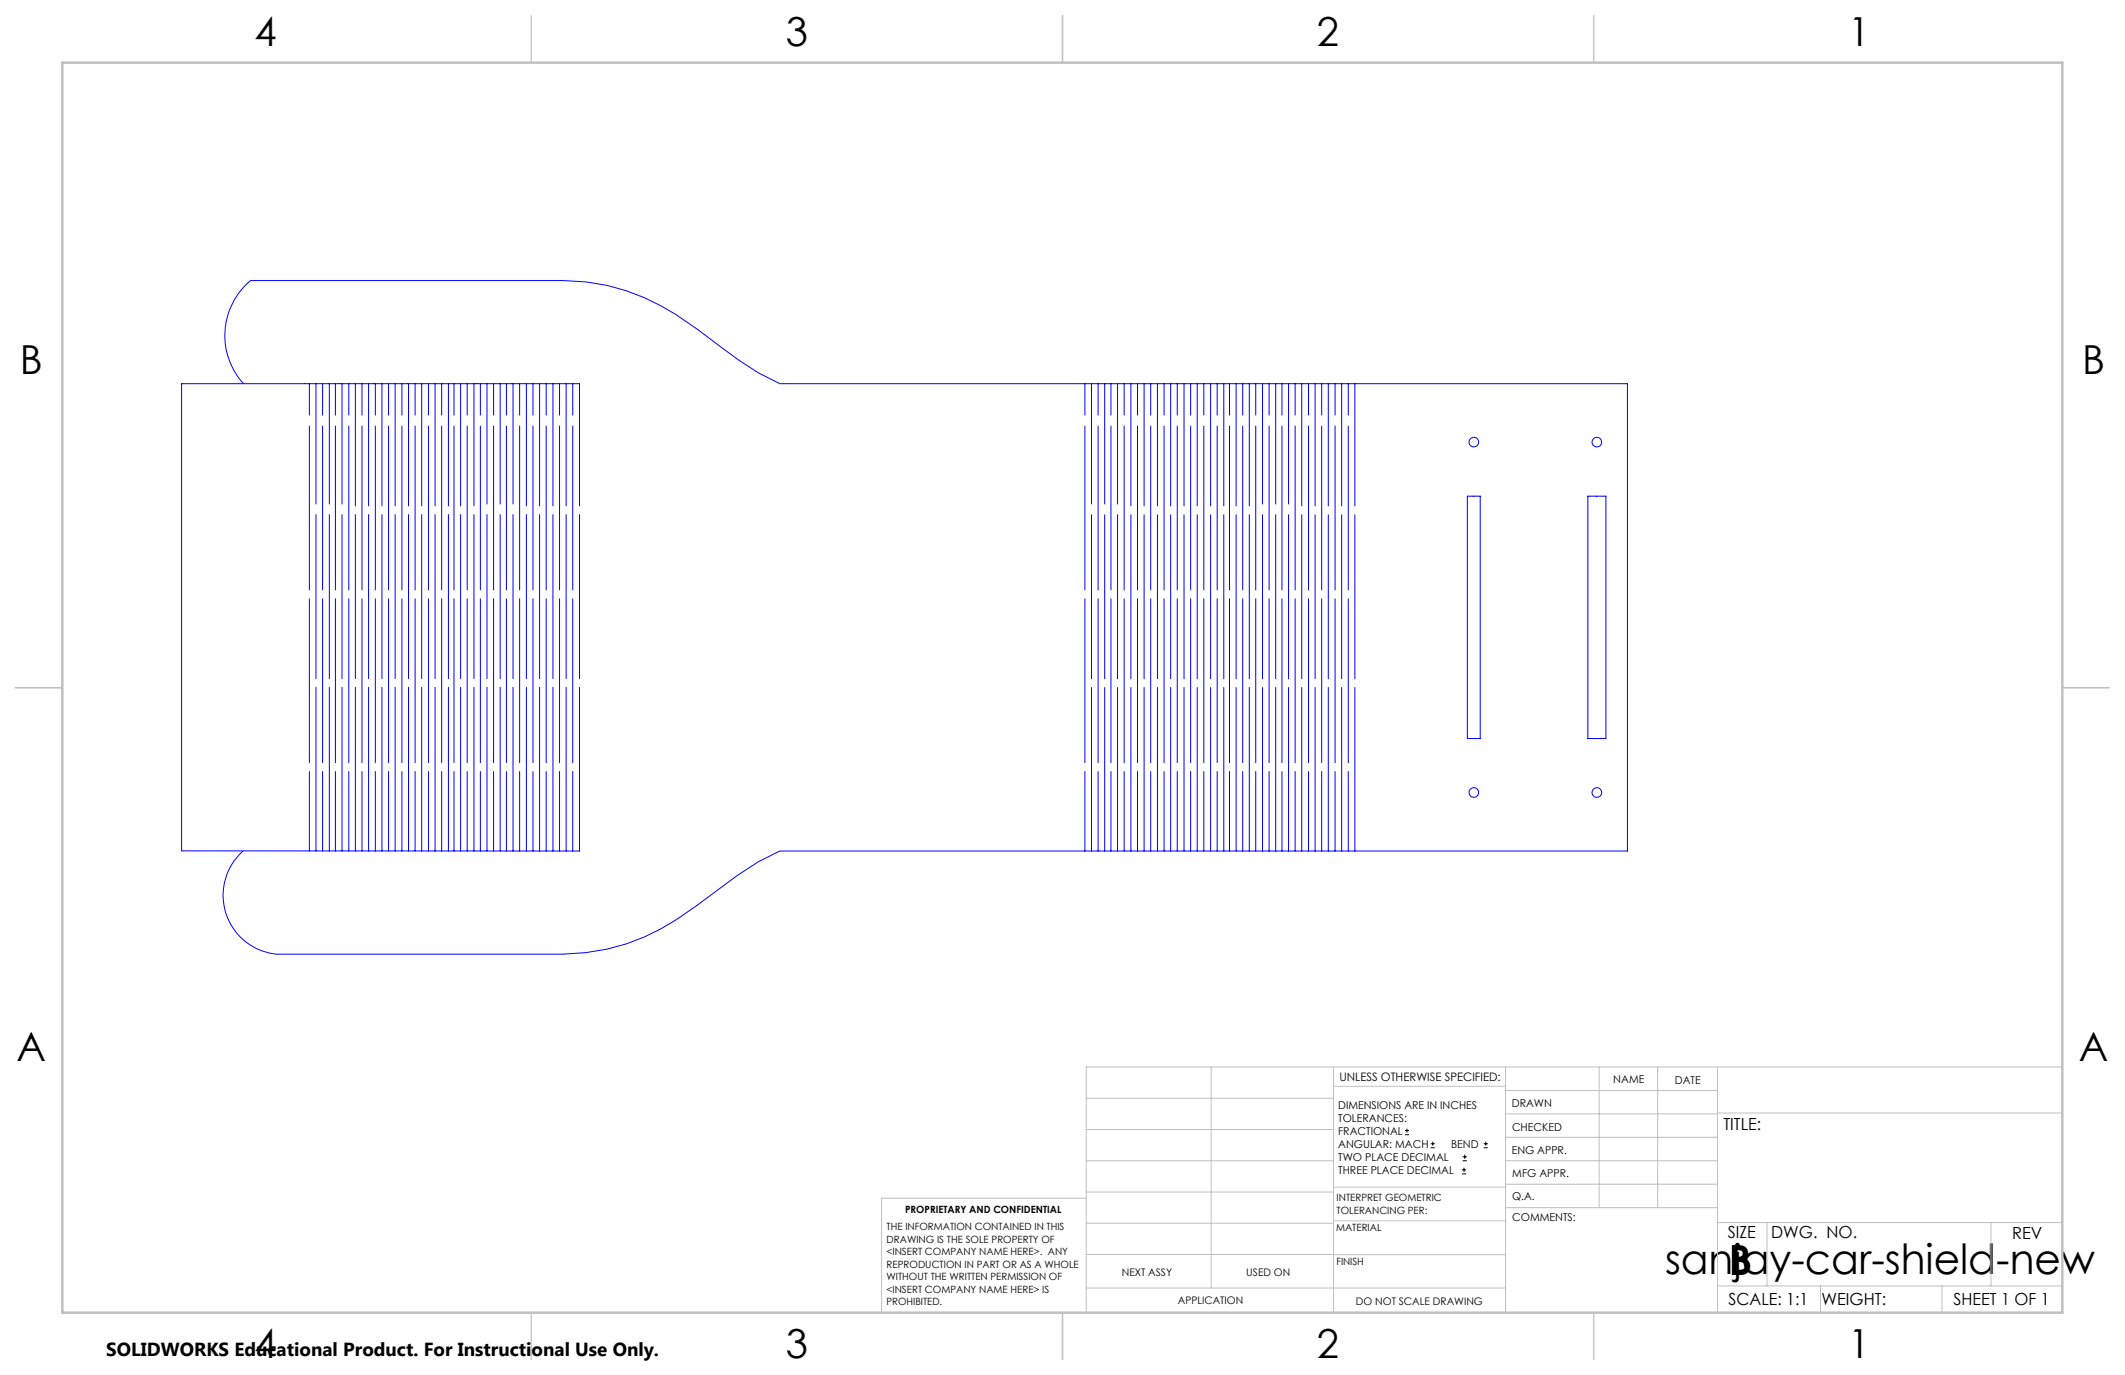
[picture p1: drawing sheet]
<svg xmlns="http://www.w3.org/2000/svg" width="432mm" height="279mm" viewBox="0 0 432 279" stroke-linecap="round" stroke-linejoin="round" font-family="sans-serif">
<g fill="none" stroke="#000" stroke-width=".2">
<path d="M285.5 230.6h.8M285.5 229.7h.8M285.9 229.3v.9M290.7 233.2h.8M290.7 232.4h.8M291.1 232v.8M297.1 238.5h.8M297.1 237.7h.8M297.2 235.9h.9M297.2 235.1h.9M297.5 237.3v.8M297.6 234.6v.9"/>
<path d="M301.5 233.2h.8M301.5 232.4h.8M301.9 232v.8"/>
</g>
<g fill="none" stroke="#00f" stroke-width=".2">
<path d="M49.5 78a14.6 14.6 0 0 1 1.4-21h63.5a42.3 42.3 0 0 1 22.9 6.9l4.4 3 8.2 6.1 4.2 2.7 4.4 2.3h172.2v94.9h-172.3l-4.4 2.3-4.1 2.7a147.4 147.4 0 0 1-15.7 10.9 41.5 41.5 0 0 1-19.8 5.1h-58.3a12 12 0 0 1-10.2-8.3 12 12 0 0 1 3.5-12.7M62.9 78v6.3M64.2 78v24.4M65.5 78v6.3M66.9 78v24.4M68.2 78v6.3M69.5 78v24.4M70.9 78v6.3M72.2 78v24.8M73.6 78v6.3M74.9 78v24.8M76.3 78v6.3"/>
<path d="M77.6 78v24.8M79 78v6.3M80.3 78v24.8M81.7 78v6.3M83 78v24.8M84.3 78v6.3M85.7 78v24.8M87.1 78v6.3M88.4 78v24.8M89.7 78v6.3M91.1 78v24.8M92.3 78v6.3"/>
<path d="M93.6 78v24.8M94.9 78v6.3M96.3 78v24.8M97.6 78v6.3M99 78v24.4M100.3 78v6.3M101.6 78v24.4M102.9 78v6.3M104.2 78v24.4M105.6 78v6.3M107 78v24.8M108.3 78v6.3"/>
<path d="M109.6 78v24.8M111 78v6.3M112.4 78v24.8M113.7 78v6.3M115 78v24.8M116.4 78v6.3M220.5 78v6.3M221.8 78v24.4M223.1 78v6.3M224.5 78v24.4M225.7 78v6.3M227.1 78v24.4"/>
<path d="M228.4 78v6.3M229.8 78v24.8M231.1 78v6.3M232.5 78v24.8M233.8 78v6.3M235.2 78v24.8M236.5 78v6.3M237.9 78v24.8M239.2 78v6.3M240.6 78v24.8M241.9 78v6.3M243.3 78v24.8"/>
<path d="M244.6 78v6.3M246 78v24.8M247.3 78v6.3M248.7 78v24.8M249.8 78v6.3M251.2 78v24.8M252.5 78v6.3M253.9 78v24.8M255.2 78v6.3M256.5 78v24.4M257.9 78v6.3M259.2 78v24.4"/>
<path d="M260.5 78v6.3M261.8 78v24.4M263.2 78v6.3M264.5 78v24.8M265.9 78v6.3M267.2 78v24.8M268.6 78v6.3M269.9 78v24.8M271.3 78v6.3M272.6 78v24.8M274 78v6.3M275.3 78v24.8"/>
<path d="M62.9 86.6v33.3M65.5 86.6v33.3M68.2 86.6v33.3M70.9 86.6v33.3M73.6 86.6v33.3M76.3 86.6v33.3M79 86.6v33.3M81.7 86.6v33.3M84.3 86.6v33.3M87.1 86.6v33.3M89.7 86.6v33.3M92.3 86.6v33.3"/>
<path d="M94.9 86.6v33.3M97.6 86.6v33.3M100.3 86.6v33.3M102.9 86.6v33.3M105.6 86.6v33.3M108.3 86.6v33.3M111 86.6v33.3M113.7 86.6v33.3M116.4 86.6v33.3M220.5 86.6v33.3M223.1 86.6v33.3M225.7 86.6v33.3"/>
<path d="M228.4 86.6v33.3M231.1 86.6v33.3M233.8 86.6v33.3M236.5 86.6v33.3M239.2 86.6v33.3M241.9 86.6v33.3M244.6 86.6v33.3M247.3 86.6v33.3M249.8 86.6v33.3M252.5 86.6v33.3M255.2 86.6v33.3M257.9 86.6v33.3"/>
<path d="M260.5 86.6v33.3M263.2 86.6v33.3M265.9 86.6v33.3M268.6 86.6v33.3M271.3 86.6v33.3M274 86.6v33.3M64.2 104.6v33.3M66.9 104.6v33.3M69.5 104.6v33.3M72.2 104.6v33.3M74.9 104.6v33.3M77.6 104.6v33.3"/>
<path d="M80.3 104.6v33.3M83 104.6v33.3M85.7 104.6v33.3M88.4 104.6v33.3M91.1 104.6v33.3M93.6 104.6v33.3M96.3 104.6v33.3M99 104.6v33.3M101.6 104.6v33.3M104.2 104.6v33.3M107 104.6v33.3M109.6 104.6v33.3"/>
<path d="M112.4 104.6v33.3M115 104.6v33.3M117.8 102.8v-24.8h-80.9v94.9h80.9v-33.2M117.8 104.6v33.3M221.8 104.6v33.3M224.5 104.6v33.3M227.1 104.6v33.3M229.8 104.6v33.3M232.5 104.6v33.3M235.2 104.6v33.3M237.9 104.6v33.3M240.6 104.6v33.3"/>
<path d="M243.3 104.6v33.3M246 104.6v33.3M248.7 104.6v33.3M251.2 104.6v33.3M253.9 104.6v33.3M256.5 104.6v33.3M259.2 104.6v33.3M261.8 104.6v33.3M264.5 104.6v33.3M267.2 104.6v33.3M269.9 104.6v33.3M272.6 104.6v33.3"/>
<path d="M275.3 104.6v33.3M298.2 100.8h2.6v49.3h-2.6zM322.7 100.8h3.6v49.3h-3.6zM62.9 121.7v33.3M64.2 139.7v33.2M65.5 121.7v33.3M66.9 139.7v33.2M68.2 121.7v33.3M69.5 139.7v33.2M70.9 121.7v33.3M72.2 139.7v33.2M73.6 121.7v33.3"/>
<path d="M74.9 139.7v33.2M76.3 121.7v33.3M77.6 139.7v33.2M79 121.7v33.3M80.3 139.7v33.2M81.7 121.7v33.3M83 139.7v33.2M84.3 121.7v33.3M85.7 139.7v33.2M87.1 121.7v33.3M88.4 139.7v33.2M89.7 121.7v33.3"/>
<path d="M91.1 139.7v33.2M92.3 121.7v33.3M93.6 139.7v33.2M94.9 121.7v33.3M96.3 139.7v33.2M97.6 121.7v33.3M99 139.7v33.2M100.3 121.7v33.3M101.6 139.7v33.2M102.9 121.7v33.3M104.2 139.7v33.2M105.6 121.7v33.3"/>
<path d="M107 139.7v33.2M108.3 121.7v33.3M109.6 139.7v33.2M111 121.7v33.3M112.4 139.7v33.2M113.7 121.7v33.3M115 139.7v33.2M116.4 121.7v33.3M220.5 121.7v33.3M221.8 139.7v33.2M223.1 121.7v33.3M224.5 139.7v33.2"/>
<path d="M225.7 121.7v33.3M227.1 139.7v33.2M228.4 121.7v33.3M229.8 139.7v33.2M231.1 121.7v33.3M232.5 139.7v33.2M233.8 121.7v33.3M235.2 139.7v33.2M236.5 121.7v33.3M237.9 139.7v33.2M239.2 121.7v33.3M240.6 139.7v33.2"/>
<path d="M241.9 121.7v33.3M243.3 139.7v33.2M244.6 121.7v33.3M246 139.7v33.2M247.3 121.7v33.3M248.7 139.7v33.2M249.8 121.7v33.3M251.2 139.7v33.2M252.5 121.7v33.3M253.9 139.7v33.2M255.2 121.7v33.3M256.5 139.7v33.2"/>
<path d="M257.9 121.7v33.3M259.2 139.7v33.2M260.5 121.7v33.3M261.8 139.7v33.2M263.2 121.7v33.3M264.5 139.7v33.2M265.9 121.7v33.3M267.2 139.7v33.2M268.6 121.7v33.3M269.9 139.7v33.2M271.3 121.7v33.3M272.6 139.7v33.2"/>
<path d="M274 121.7v33.3M275.3 139.7v33.2M62.9 156.8v16.1M65.5 156.8v16.1M68.2 156.8v16.1M70.9 156.8v16.1M73.6 156.8v16.1M76.3 156.8v16.1M79 156.8v16.1M81.7 156.8v16.1M84.3 156.8v16.1M87.1 156.8v16.1"/>
<path d="M89.7 156.8v16.1M92.3 156.8v16.1M94.9 156.8v16.1M97.6 156.8v16.1M100.3 156.8v16.1M102.9 156.8v16.1M105.6 156.8v16.1M108.3 156.8v16.1M111 156.8v16.1M113.7 156.8v16.1M116.4 156.8v16.1M220.5 156.8v16.1"/>
<path d="M223.1 156.8v16.1M225.7 156.8v16.1M228.4 156.8v16.1M231.1 156.8v16.1M233.8 156.8v16.1M236.5 156.8v16.1M239.2 156.8v16.1M241.9 156.8v16.1M244.6 156.8v16.1M247.3 156.8v16.1M249.8 156.8v16.1M252.5 156.8v16.1"/>
<path d="M255.2 156.8v16.1M257.9 156.8v16.1M260.5 156.8v16.1M263.2 156.8v16.1M265.9 156.8v16.1M268.6 156.8v16.1M271.3 156.8v16.1M274 156.8v16.1"/>
<circle cx="299.5" cy="89.8" r=".98"/>
<circle cx="324.5" cy="89.9" r=".97"/>
<circle cx="299.5" cy="161" r=".98"/>
<circle cx="324.5" cy="161" r=".97"/>
</g>
<g fill="none" stroke="#c0c0c0" stroke-width=".2">
<path d="M246.1 216.8v44.9M271 216.8v49.9M305.9 216.8v49.9M324.9 216.8v28.6M336.8 216.8v28.6M349 216.8v49.9M419.1 216.8h-198.4v49.9M220.7 235.9h50.3M220.7 229.5h50.3M220.7 223.2h50.3M271 220.7h34.9M305.9 231.1h43.1"/>
<path d="M305.9 226.3h43.1M305.9 221.6h43.1M305.9 235.9h43.1M349 226.2h70.1M220.7 248.6h50.3M220.7 242.2h50.3M220.7 254.9h50.3M220.7 243.5h-41.6v23.2M271 255h34.9M271 248.1h35M271 241.2h35M305.9 240.6h43.1"/>
<path d="M306 245.4h43M349 248.4h70.1M359.1 248.4v12.9M404.6 248.4v12.9M220.7 261.7h85.2M349 261.3h70.1M369.9 261.3v5.4M394.6 261.3v5.4"/>
</g>
<path d="M108 3.2v9.5M215.9 3.2v9.5M323.8 3.2v9.5M3.1 139.7h9.6M419.1 139.7h9.5M108 266.7v9.6M215.9 266.7v9.6M323.8 266.7v9.6" fill="none" stroke="#c0c0c0" stroke-width=".25"/>
<path d="M12.7 12.7h406.4v254h-406.4z" fill="none" stroke="#c0c0c0" stroke-width=".5"/>
<g font-size="8.5">
<text x="338.3" y="258.9">sanjay-car-shield-new</text>
<text x="351.3" y="259">B</text>
</g>
<g font-size="8.1">
<text x="51.7" y="9.3">4</text>
<text x="159.7" y="9.3">3</text>
<text x="267.6" y="9.3">2</text>
<text x="375.6" y="9.3">1</text>
<text x="4" y="76">B</text>
<text x="423.1" y="76">B</text>
<text x="3.3" y="215.7">A</text>
<text x="422.4" y="215.7">A</text>
<text x="51.7" y="276">4</text>
<text x="159.7" y="276">3</text>
<text x="267.6" y="276">2</text>
<text x="375.6" y="276">1</text>
</g>
<text font-size="3.8" x="21.6" y="275.5">SOLIDWORKS Educational Product. For Instructional Use Only.</text>
<g font-size="3.4">
<text x="350.2" y="229.5">TITLE:</text>
<text x="351.1" y="251.6">SIZE</text>
<text x="359.9" y="251.6">DWG. NO.</text>
<text x="408.9" y="251.7">REV</text>
<text x="351.2" y="265.2">SCALE: 1:1</text>
<text x="370.1" y="265.3">WEIGHT:</text>
<text x="396.9" y="265.2">SHEET 1 OF 1</text>
</g>
<text font-size="2.4" x="272.2" y="219.7">UNLESS OTHERWISE SPECIFIED:</text>
<g font-size="2.2">
<text x="327.8" y="220.1">NAME</text>
<text x="340.3" y="220.2">DATE</text>
<text x="271.9" y="225.3">DIMENSIONS ARE IN INCHES</text>
<text x="271.9" y="227.9">TOLERANCES:</text>
<text x="307.2" y="224.9">DRAWN</text>
<text x="271.9" y="230.6">FRACTIONAL</text>
<text x="271.9" y="233.2">ANGULAR: MACH</text>
<text x="294.9" y="233.2">BEND</text>
<text x="307.3" y="229.8">CHECKED</text>
<text x="271.9" y="235.9">TWO PLACE DECIMAL</text>
<text x="271.9" y="238.5">THREE PLACE DECIMAL</text>
<text x="307.2" y="234.5">ENG APPR.</text>
<text x="307.3" y="239.2">MFG APPR.</text>
<text x="307.3" y="243.9">Q.A.</text>
<text x="307.3" y="248.1">COMMENTS:</text>
</g>
<g font-size="2.1">
<text x="227.9" y="259.2">NEXT ASSY</text>
<text x="253.3" y="259.2">USED ON</text>
<text x="239.3" y="265">APPLICATION</text>
<text x="275.5" y="265.1">DO NOT SCALE DRAWING</text>
</g>
<g font-size="2">
<text x="271.6" y="244.1">INTERPRET GEOMETRIC</text>
<text x="180.2" y="250">THE INFORMATION CONTAINED IN THIS</text>
<text x="183.9" y="246.4">PROPRIETARY AND CONFIDENTIAL</text>
<text x="271.5" y="250.2">MATERIAL</text>
<text x="271.6" y="246.6">TOLERANCING PER:</text>
<text x="180.2" y="252.5">DRAWING IS THE SOLE PROPERTY OF</text>
<text x="180.2" y="255.1">&lt;INSERT COMPANY NAME HERE&gt;. ANY</text>
<text x="180.2" y="257.6">REPRODUCTION IN PART OR AS A WHOLE</text>
<text x="271.5" y="257">FINISH</text>
<text x="180.2" y="260.1">WITHOUT THE WRITTEN PERMISSION OF</text>
<text x="180.2" y="262.6">&lt;INSERT COMPANY NAME HERE&gt; IS</text>
<text x="180.2" y="265.2">PROHIBITED.</text>
</g>
</svg>
